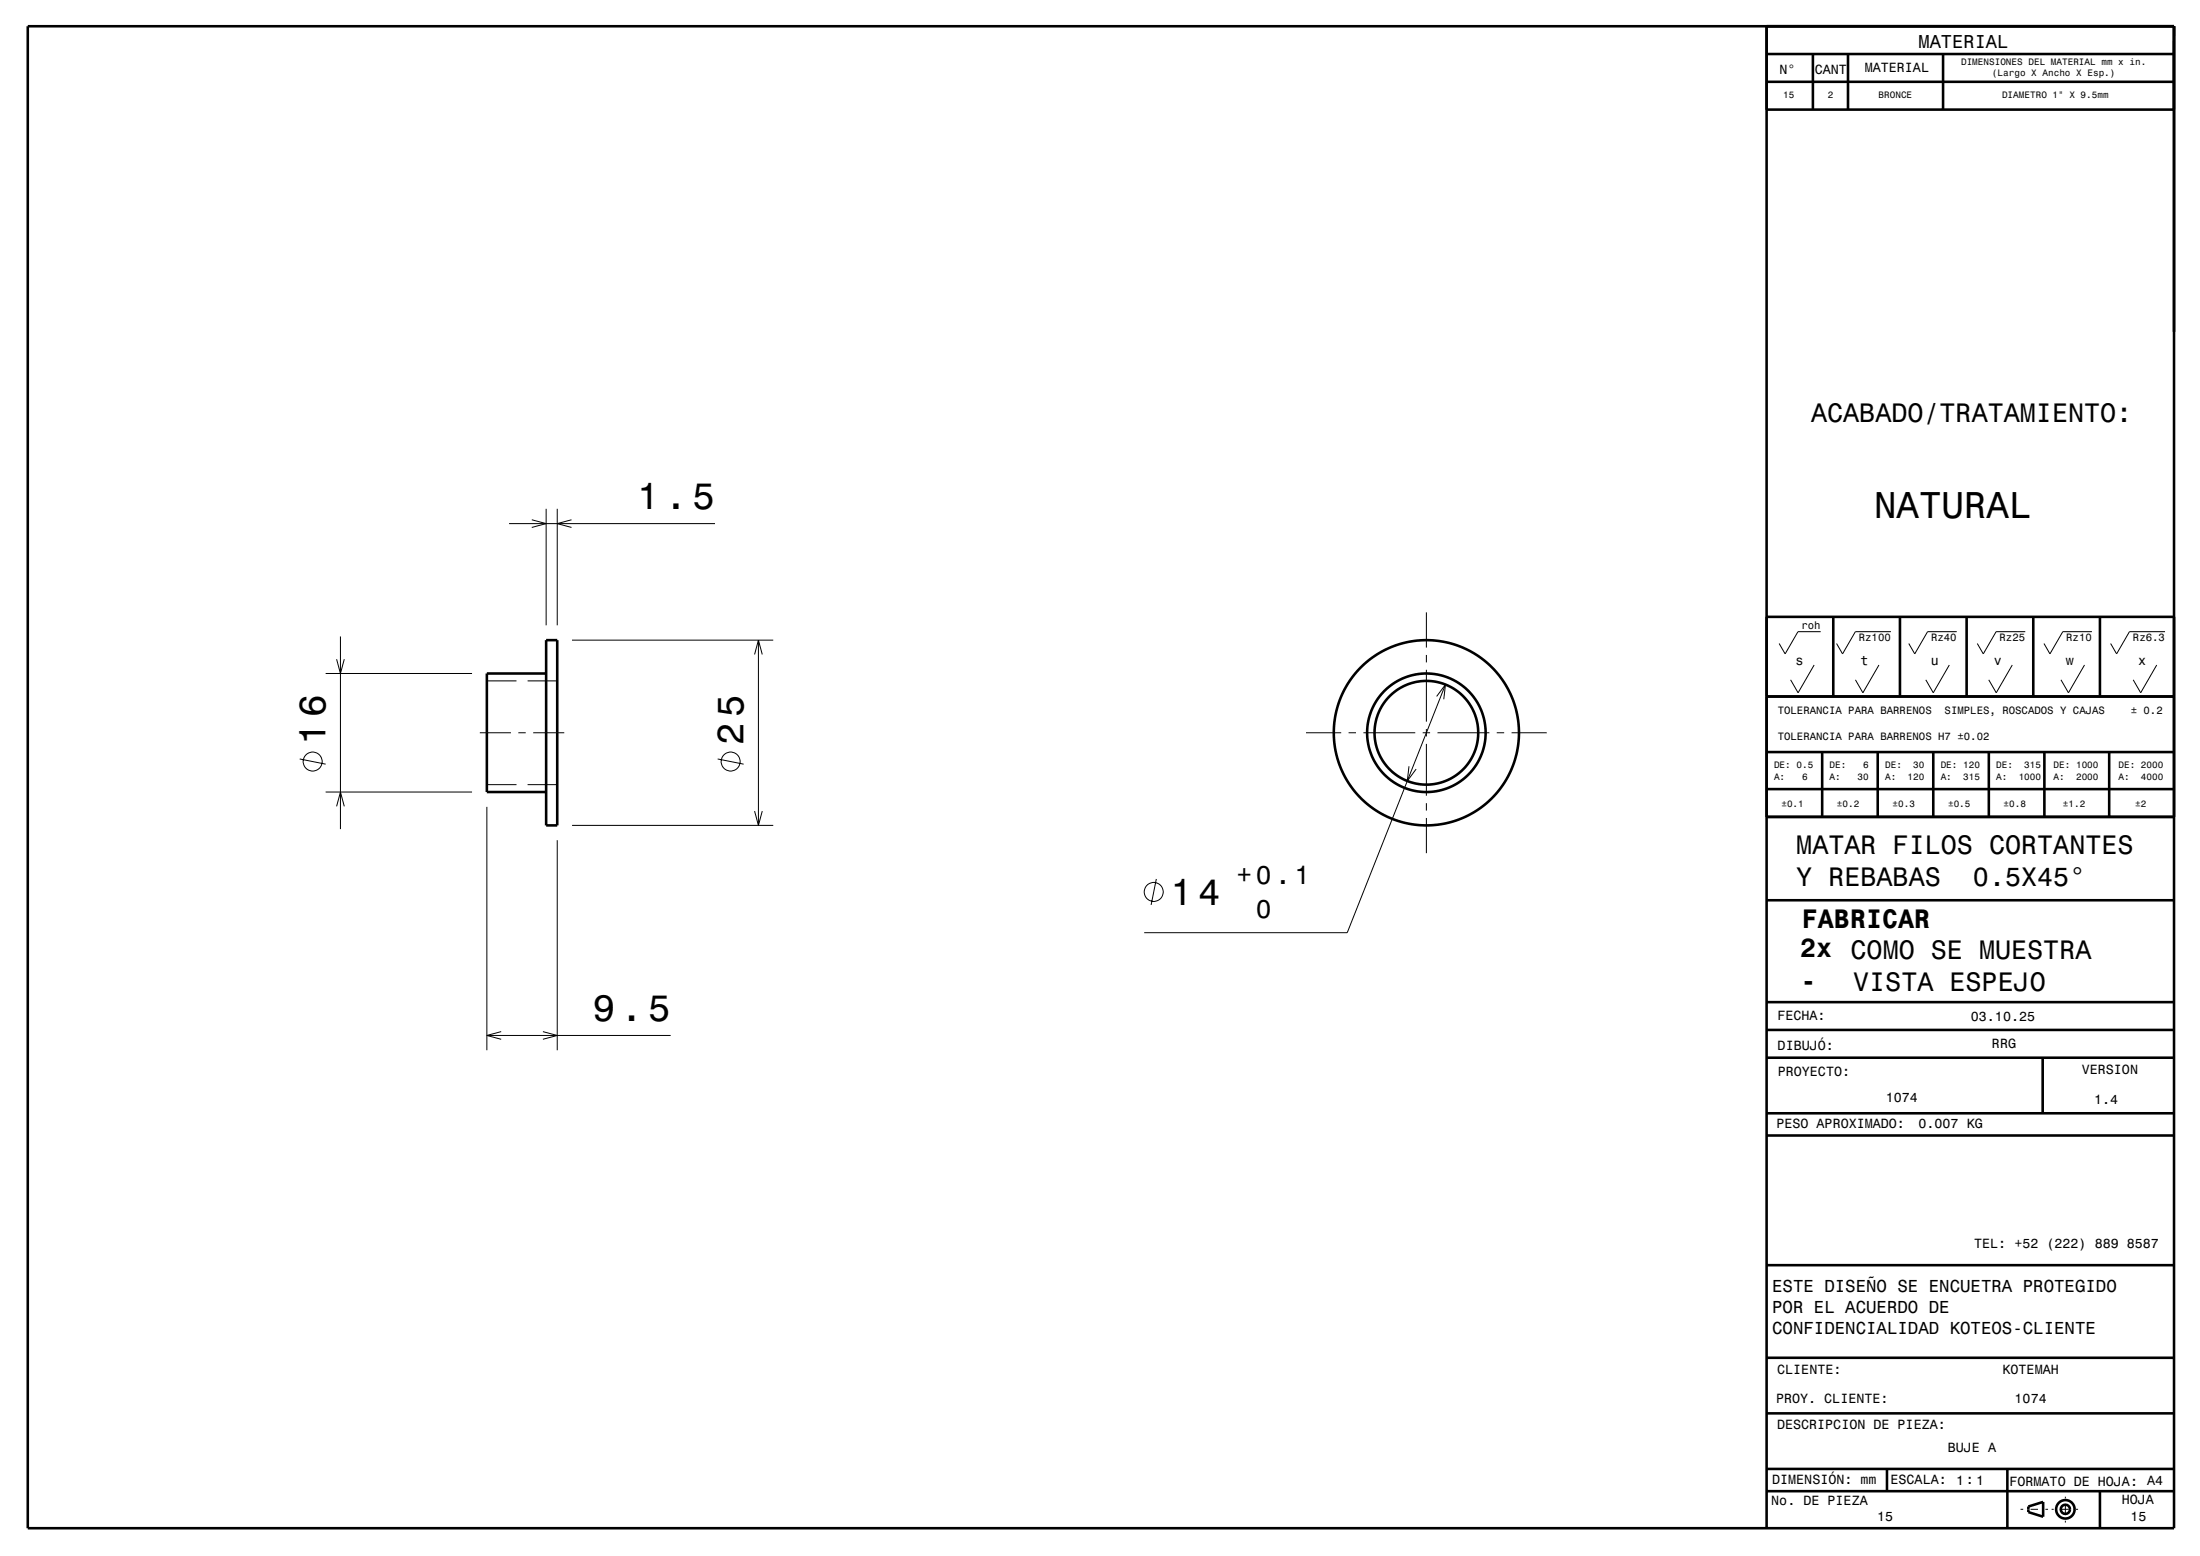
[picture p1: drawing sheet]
<svg xmlns="http://www.w3.org/2000/svg" width="297mm" height="210mm" viewBox="0 0 297 210" stroke-linecap="round" stroke-linejoin="round" font-family="sans-serif">
<g fill="none" stroke="#000" stroke-width=".14">
<path d="M68.7 70.7h27.8M71.8 70.1l1.9 .6-1.9 .5M73.7 68.7v15.7M75.2 68.7v15.7M77.2 70.1l-2 .6 2 .5M44 90.9h19.7M45.4 89l.6 1.9 .5-1.9M46 85.9v26M64.8 98.9h4.2M65.7 91.9h4M70 98.9h1M71.2 91.9h4"/>
<path d="M72 98.9h4.2M77.2 86.4h27.2M101.9 88.3l.5-1.9 .5 1.9M102.4 86.4v25M176.3 98.9h4.8M182.1 98.9h1M184.1 98.9h7M192.1 98.9h1M192.6 82.6v4.8M192.6 88.4v1M192.6 90.4v7M192.6 98.4v1"/>
<path d="M193.9 94l1.2-1.6-.2 2M194.1 98.9h7M195.1 92.4l-13.2 33.5h-27.4M202.1 98.9h1M204.1 98.9h4.7M244.9 89.8l-2.2 3.7-1-1.7M245.8 85.3h-3.1l-1.7 3-.8-1.4M253.7 89.8l-2.2 3.7-1-1.7M255.3 85.3h-4.8l-1.8 3-.8-1.4M263.2 89.8l-2.2 3.7-1-1.7M264.2 85.3h-4l-1.7 3-.8-1.4M271.7 89.8l-2.2 3.7-1-1.7"/>
<path d="M273.4 85.3h-3.9l-1.8 3-.8-1.4M281.4 89.8l-2.2 3.7-1-1.7M282.4 85.3h-3.9l-1.8 3-.8-1.4M291.2 89.8l-2.2 3.7-1-1.7M292.3 85.3h-4.8l-1.8 3-.8-1.4M40.5 102.4l3.5 .7M44 106.9h19.7M45.4 108.8l.6-1.9 .5 1.9M65.7 108.9v32.8M65.7 105.9h4M71.2 105.9h4M75.2 113.4v28.3"/>
<path d="M77.2 111.4h27.2M96.9 102.4l3.5 .7M101.9 109.5l.5 1.9 .5-1.9M156.1 118.6l-.7 3.5M190.2 103.4l-.2 2 1.2-1.6M192.6 100.4v7M192.6 108.4v1M192.6 110.4v4.7M65.7 139.7h24.8M67.7 139.2l-2 .5 2 .6M73.3 139.2l1.9 .5-1.9 .6M272.8 203.7h.3"/>
<path d="M274.1 203.7h1M276.1 203.7h.4M277 203.7h.3M278.3 203.7h1M278.8 202v.2M278.8 203.2v1M278.8 205.2v.3M280.3 203.7h.2"/>
<circle cx="42.2" cy="102.8" r="1.28"/>
<circle cx="98.6" cy="102.8" r="1.28"/>
<circle cx="155.8" cy="120.4" r="1.28"/>
</g>
<g fill="none" stroke="#000" stroke-width=".35">
<path d="M3.8 3.5h289.7v202.8h-289.7zM238.5 3.5v202.8M238.5 11h55M238.5 7.3h55M244.7 7.3v7.5M249.5 7.3v7.5M262.3 7.3v7.5M293.5 7.3v7.5h-55M293.5 3.5v3.8M73.7 86.4h1.5v25h-1.5zM73.7 90.9h-8v16h8M238.5 94h55"/>
<path d="M238.5 83.3h55M247.5 83.3v10.7M256.5 83.3v10.7M265.5 83.3v10.7M274.5 83.3v10.7M283.5 83.3v10.7M238.5 110.3h55M238.5 101.5h55M238.5 106.5h55M246 101.5v8.8M253.5 101.5v8.8M261 101.5v8.8"/>
<path d="M268.5 101.5v8.8M276 101.5v8.8M284.7 101.5v8.8M238.5 135.3h55M238.5 139h55M238.5 121.5h55M238.5 142.8h55M238.5 153.3h55M238.5 150.3h55M275.8 142.8v7.5M238.5 170.8h55M238.5 198.3h55"/>
<path d="M238.5 190.8h55M238.5 183.3h55M254.7 198.3v3M271 198.3v8M238.5 201.3h55M273.8 203.3l2-.6v2l-2-.6zM283.5 201.3v5"/>
<circle cx="192.6" cy="98.9" r="8"/>
<circle cx="192.6" cy="98.9" r="7"/>
<circle cx="192.6" cy="98.9" r="12.5"/>
<circle cx="278.8" cy="203.7" r="1.25"/>
<circle cx="278.8" cy="203.7" r=".63"/>
</g>
<g font-size="5">
<text x="86" y="68.7">1.5</text>
<text x="253" y="69.9">NATURAL</text>
<text x="44" y="100.5" transform="rotate(-90 44 100.5)">16</text>
<text x="100.4" y="100.5" transform="rotate(-90 100.4 100.5)">25</text>
<text x="158" y="122.1">14</text>
<text x="80" y="137.7">9.5</text>
</g>
<g font-size="3.6">
<text x="244.5" y="57">ACABADO/TRATAMIENTO:</text>
<text x="242.5" y="115.2">MATAR FILOS CORTANTES</text>
<text x="242.5" y="119.5">Y REBABAS</text>
<text x="266.4" y="119.5">0.5X45°</text>
<text x="243.3" y="125.2">FABRICAR</text>
<text x="243" y="129.2">2x COMO SE MUESTRA</text>
<text x="243.1" y="133.7">-</text>
<text x="250.2" y="133.7">VISTA ESPEJO</text>
</g>
<g font-size="3.5">
<text x="166.9" y="119.3">+0.1</text>
<text x="169.5" y="123.9">0</text>
</g>
<text font-size="2.5" x="259" y="6.5">MATERIAL</text>
<g font-size="2.3">
<text x="239.2" y="174.4">ESTE DISEÑO SE ENCUETRA PROTEGIDO</text>
<text x="239.2" y="177.2">POR EL ACUERDO DE</text>
<text x="239.2" y="180">CONFIDENCIALIDAD KOTEOS-CLIENTE</text>
</g>
<g font-size="1.8">
<text x="240.2" y="9.9">N°</text>
<text x="245" y="10">CANT</text>
<text x="251.7" y="9.8">MATERIAL</text>
<text x="242.4" y="89.8">s</text>
<text x="251.2" y="89.8">t</text>
<text x="260.7" y="89.8">u</text>
<text x="269.2" y="89.8">v</text>
<text x="278.9" y="89.8">w</text>
<text x="288.7" y="89.8">x</text>
<text x="240" y="137.7">FECHA:</text>
<text x="266.1" y="137.8">03.10.25</text>
<text x="240" y="141.6">DIBUJÓ:</text>
<text x="268.9" y="141.5">RRG</text>
<text x="240" y="145.2">PROYECTO:</text>
<text x="254.6" y="148.7">1074</text>
<text x="281" y="145">VERSION</text>
<text x="282.7" y="149">1.4</text>
<text x="239.8" y="152.3">PESO APROXIMADO:</text>
<text x="259" y="152.2">0.007 KG</text>
<text x="266.5" y="168.4">TEL: +52 (222) 889 8587</text>
<text x="239.9" y="185.4">CLIENTE:</text>
<text x="270.3" y="185.5">KOTEMAH</text>
<text x="239.8" y="189.4">PROY. CLIENTE:</text>
<text x="272" y="189.4">1074</text>
<text x="239.9" y="192.9">DESCRIPCION DE PIEZA:</text>
<text x="263" y="195.9">BUJE A</text>
<text x="239.1" y="203.2">No. DE PIEZA</text>
<text x="239.2" y="200.3">DIMENSIÓN: mm</text>
<text x="255.2" y="200.3">ESCALA:</text>
<text x="264.1" y="200.4">1:1</text>
<text x="271.3" y="200.5">FORMATO DE HOJA: A4</text>
<text x="286.4" y="203">HOJA</text>
<text x="253.4" y="205.3">15</text>
<text x="287.6" y="205.3">15</text>
</g>
<g font-size="1.4">
<text x="243.2" y="85">roh</text>
<text x="250.9" y="86.6">Rz100</text>
<text x="260.7" y="86.6">Rz40</text>
<text x="269.9" y="86.6">Rz25</text>
<text x="278.9" y="86.6">Rz10</text>
<text x="287.9" y="86.6">Rz6.3</text>
<text x="240" y="96.4">TOLERANCIA PARA BARRENOS</text>
<text x="240" y="99.8">TOLERANCIA PARA BARRENOS H7 ±0.02</text>
<text x="262.5" y="96.4">SIMPLES, ROSCADOS Y CAJAS</text>
<text x="287.6" y="96.4">± 0.2</text>
</g>
<g font-size="1.3">
<text x="264.7" y="8.8">DIMENSIONES DEL MATERIAL mm x in.</text>
<text x="268.9" y="10.3">(Largo X Ancho X Esp.)</text>
<text x="240.7" y="13.3">15</text>
<text x="246.7" y="13.3">2</text>
<text x="253.6" y="13.3">BRONCE</text>
<text x="270.3" y="13.2">DIAMETRO 1&quot; X 9.5mm</text>
<text x="239.5" y="103.7">DE: 0.5</text>
<text x="239.5" y="105.2">A:</text>
<text x="243.3" y="105.2">6</text>
<text x="247" y="103.7">DE:</text>
<text x="247" y="105.2">A:</text>
<text x="250.8" y="105.2">30</text>
<text x="251.5" y="103.7">6</text>
<text x="254.5" y="103.7">DE:</text>
<text x="254.5" y="105.2">A:</text>
<text x="257.5" y="105.2">120</text>
<text x="258.3" y="103.7">30</text>
<text x="262" y="103.7">DE: 120</text>
<text x="262" y="105.2">A:</text>
<text x="265" y="105.2">315</text>
<text x="269.5" y="103.7">DE:</text>
<text x="269.5" y="105.2">A:</text>
<text x="272.5" y="105.2">1000</text>
<text x="273.3" y="103.7">315</text>
<text x="277.2" y="103.7">DE: 1000</text>
<text x="277.2" y="105.2">A:</text>
<text x="280.3" y="105.2">2000</text>
<text x="286" y="103.7">DE: 2000</text>
<text x="286" y="105.2">A:</text>
<text x="289" y="105.2">4000</text>
<text x="240.5" y="109">±0.1</text>
<text x="248" y="109">±0.2</text>
<text x="255.5" y="109">±0.3</text>
<text x="263" y="109">±0.5</text>
<text x="270.5" y="109">±0.8</text>
<text x="278.5" y="109">±1.2</text>
<text x="288.2" y="109">±2</text>
</g>
</svg>
